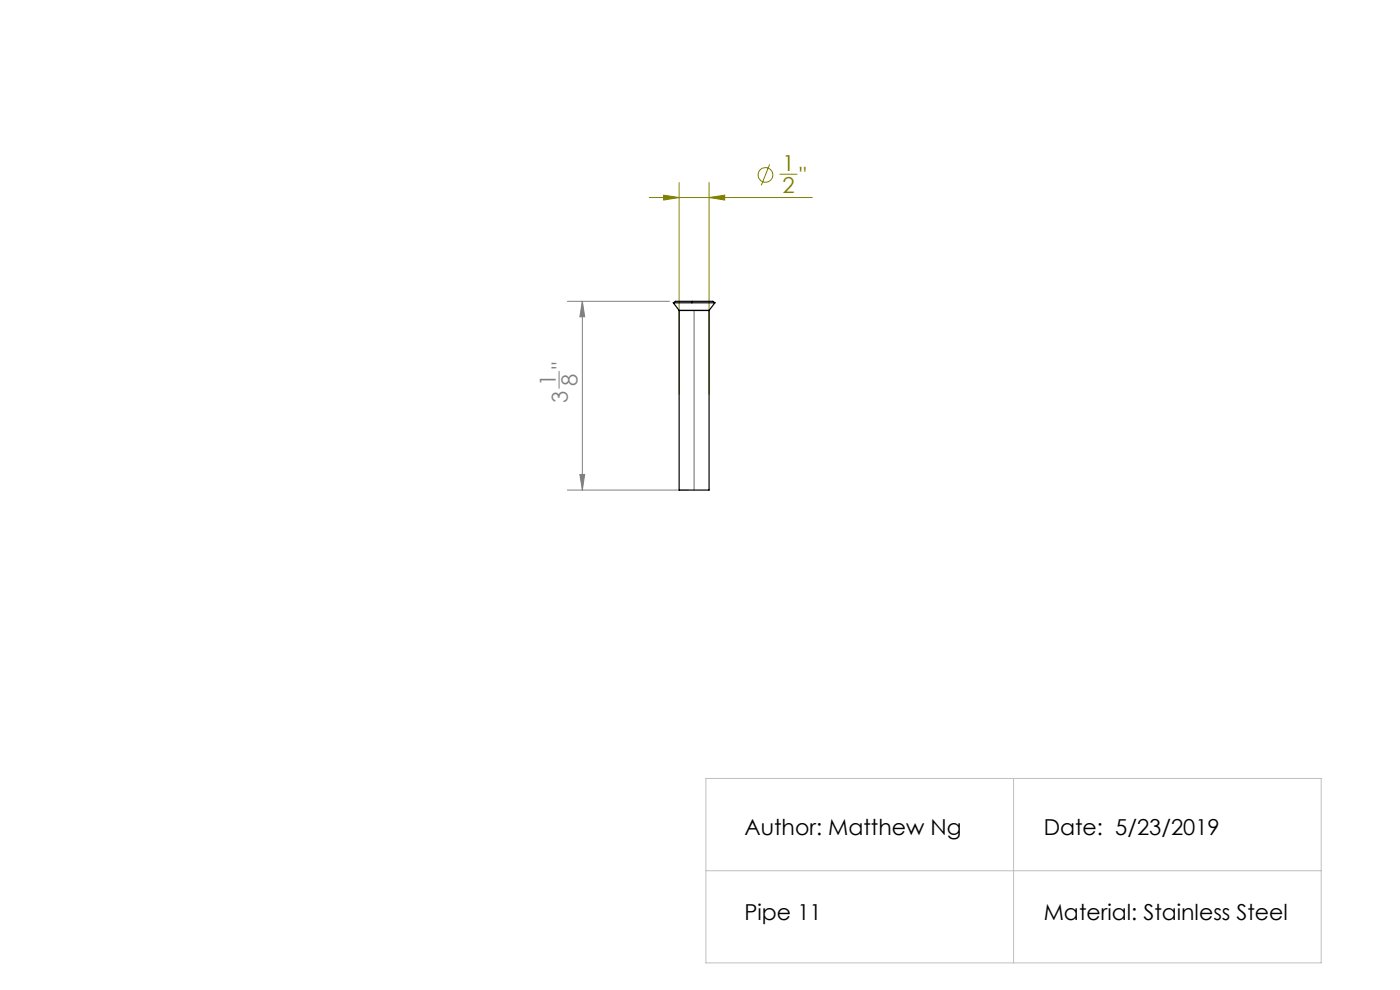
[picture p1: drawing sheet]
<svg xmlns="http://www.w3.org/2000/svg" width="297mm" height="210mm" viewBox="0 0 297 210" stroke-linecap="round" stroke-linejoin="round" font-family="sans-serif">
<g fill="none" stroke="#808000" stroke-width=".21">
<path d="M144.1 38.7v44.9M150.4 38.7v44.9M163.3 34.9l-1.8 4.4M165.5 37h3.6M137.7 41.9h34.6M140.8 41.4l3.3 .5-3.3 .5zM150.4 41.9l3.3-.5v1z"/>
<circle cx="162.4" cy="37.1" r="1.56"/>
</g>
<path d="M118.6 78.8v3.6M120.4 63.9h21.6M123.5 63.9l.5 3.3h-1zM123.5 63.9v40.1M120.4 104h25.6M123 100.6h1l-.5 3.4z" fill="none" stroke="#808080" stroke-width=".21"/>
<path d="M149.8 165.1h130.5v39.1h-130.5zM215 165.1v39.1M149.8 184.7h130.5" fill="none" stroke="#c0c0c0" stroke-width=".21"/>
<path d="M147.2 65.9v38.1" fill="none" stroke="#808080" stroke-width=".25"/>
<path d="M140.8 41.4l3.3 .5-3.3 .5zM150.4 41.9l3.3-.5v1z" fill="#808000"/>
<path d="M123 100.6h1l-.5 3.4zM123.5 63.9l.5 3.3h-1z" fill="#808080"/>
<path d="M142.8 64.2h8.9M142.8 64.2l.5-.3h7.9l.5 .3M142.8 64.2l1.3 1.7M144.1 65.9h6.3M144.1 65.9v38.1h6.3v-38.1M151.7 64.2l-1.3 1.7" fill="none" stroke="#000" stroke-width=".25"/>
<g font-size="4.7" fill="#808000">
<text x="166" y="36.3">1</text>
<text x="166" y="40.9">2</text>
<text x="169.6" y="38.8">&quot;</text>
</g>
<g font-size="4.7" fill="#808080">
<text x="117.9" y="81.8" transform="rotate(-90 117.9 81.8)">1</text>
<text x="120.5" y="78.2" transform="rotate(-90 120.5 78.2)">&quot;</text>
<text x="122.5" y="81.8" transform="rotate(-90 122.5 81.8)">8</text>
<text x="120.5" y="85.5" transform="rotate(-90 120.5 85.5)">3</text>
</g>
<g font-size="4.7">
<text x="158" y="177.1">Author: Matthew Ng</text>
<text x="221.4" y="177.1">Date: 5/23/2019</text>
<text x="158" y="195.1">Pipe 11</text>
<text x="221.4" y="195.1">Material: Stainless Steel</text>
</g>
</svg>
